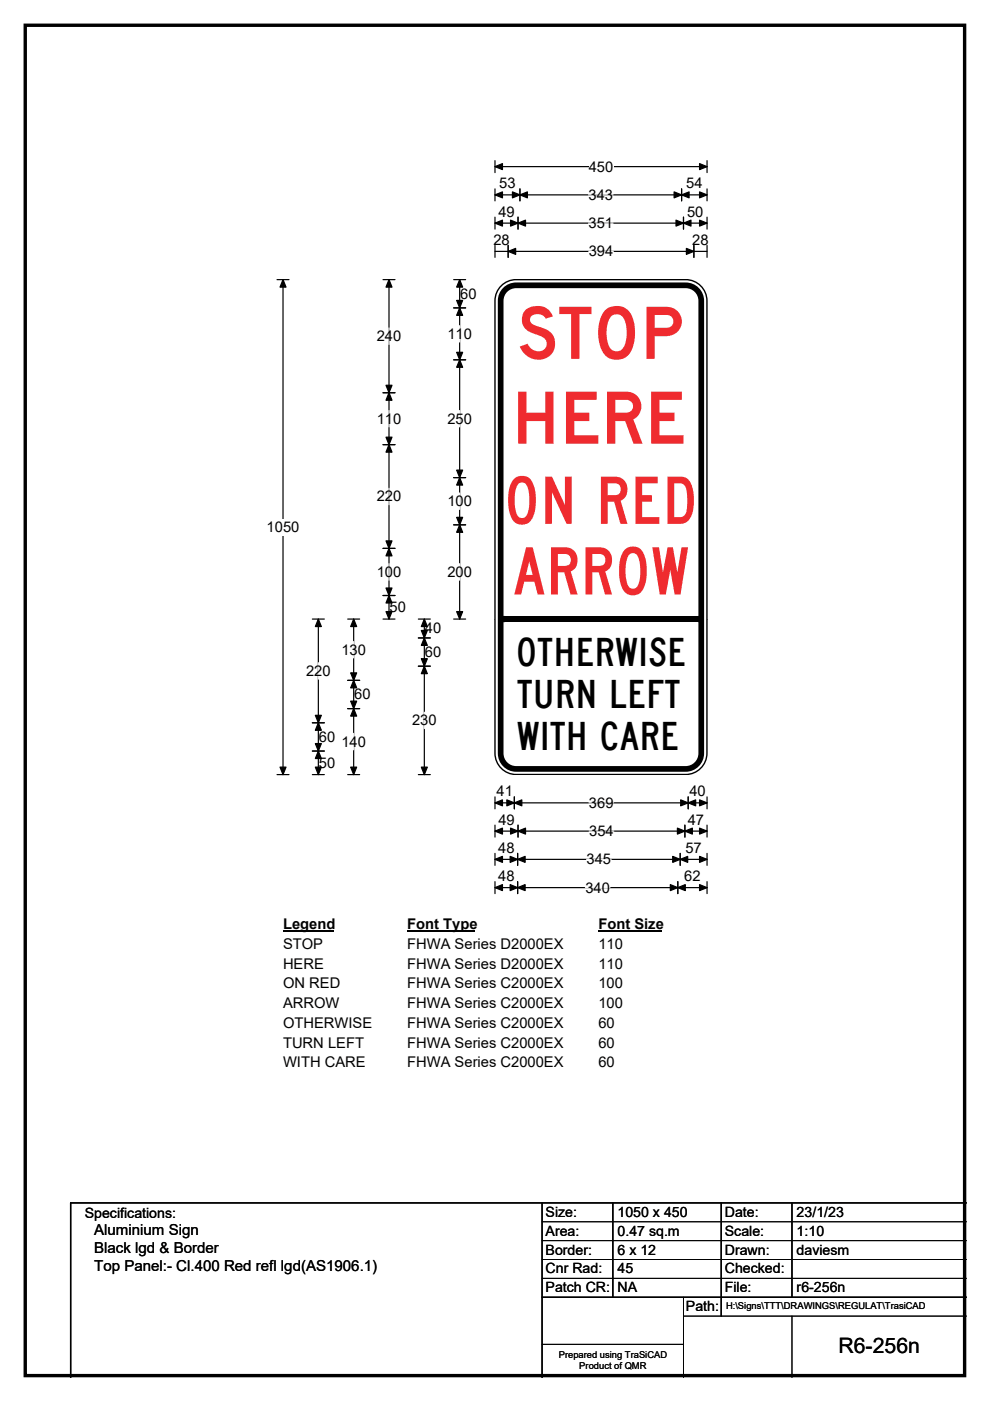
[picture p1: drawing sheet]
<svg xmlns="http://www.w3.org/2000/svg" width="210mm" height="297mm" viewBox="0 0 210 297" stroke-linecap="round" stroke-linejoin="round" font-family="sans-serif">
<path d="M5.4 5.4h199.2v286.3h-199.2z" fill="none" stroke="#000" stroke-width=".72"/>
<path d="M105 35.3h45M105 34.1v2.5M150 34.1v2.5" fill="none" stroke="#000" stroke-width=".25"/>
<path d="M105 35.3l1.6-.6v1.3zM148.4 34.7l1.6 .6-1.6 .7z" fill="#000" stroke="#000" stroke-width=".25"/>
<path d="M124.9 33.6h5.2v3.5h-5.2z" fill="#fff"/>
<g fill="none" stroke="#000" stroke-width=".25">
<path d="M58.8 59.3h2.5M60 59.3v104.9M105 41.3h45M105 40v2.6M105 46v2.6M105 52v2.6M105 47.3h45M105 53.3h45M107.8 52v2.6M109.9 46v2.6M110.3 40v2.6M144.6 40v2.6"/>
<path d="M145 46v2.6M147.2 52v2.6M150 40v2.6M150 46v2.6M150 52v2.6M58.8 164.2h2.5M105 169v2.5M105 174.9v2.6M105 170.2h45M105 176.2h45M109.1 169v2.5M109.9 174.9v2.6"/>
<path d="M145.3 174.9v2.6M146 169v2.5M150 169v2.5M150 174.9v2.6M105 180.9v2.6M105 186.9v2.6M105 182.2h45M105 188.2h45M109.8 180.9v2.6M109.8 186.9v2.6M143.8 186.9v2.6M144.3 180.9v2.6"/>
<path d="M150 180.9v2.6M150 186.9v2.6"/>
</g>
<g fill="#000" stroke="#000" stroke-width=".25">
<path d="M60 59.3l.7 1.6h-1.3zM105 41.3l1.6-.6v1.3zM105 47.3l1.6-.6v1.2zM107.8 53.3l1.6-.6v1.2zM109.9 47.3l1.6-.6v1.2zM108.3 46.7l1.6 .6-1.6 .6zM110.3 41.3l1.6-.6v1.3zM108.7 40.7l1.6 .6-1.6 .7zM143 40.7l1.6 .6-1.6 .7zM144.6 41.3l1.6-.6v1.3zM143.4 46.7l1.6 .6-1.6 .6zM145 47.3l1.6-.6v1.2z"/>
<path d="M145.6 52.7l1.6 .6-1.6 .6zM148.4 40.7l1.6 .6-1.6 .7zM148.4 46.7l1.6 .6-1.6 .6zM59.4 162.6h1.3l-.7 1.6zM105 170.2l1.6-.6v1.3zM105 176.2l1.6-.6v1.2zM109.1 170.2l1.6-.6v1.3zM107.5 169.6l1.6 .6-1.6 .7zM109.9 176.2l1.6-.6v1.2zM108.3 175.6l1.6 .6-1.6 .6zM143.7 175.6l1.6 .6-1.6 .6zM145.3 176.2l1.6-.6v1.2z"/>
<path d="M144.4 169.6l1.6 .6-1.6 .7zM146 170.2l1.6-.6v1.3zM148.4 169.6l1.6 .6-1.6 .7zM148.4 175.6l1.6 .6-1.6 .6zM105 182.2l1.6-.6v1.2zM105 188.2l1.6-.6v1.2zM109.8 182.2l1.6-.6v1.2zM108.2 181.6l1.6 .6-1.6 .6zM109.8 188.2l1.6-.6v1.2zM108.2 187.6l1.6 .6-1.6 .6zM142.2 187.6l1.6 .6-1.6 .6zM143.8 188.2l1.6-.6v1.2z"/>
<path d="M142.7 181.6l1.6 .6-1.6 .6zM144.3 182.2l1.6-.6v1.2zM148.4 181.6l1.6 .6-1.6 .6zM148.4 187.6l1.6 .6-1.6 .6z"/>
</g>
<path d="M124.8 41.3h5.2M124.8 47.3h5.2M124.9 53.3h5.2M124.9 170.2h5.2M125 176.2h5.2M124.2 188.2h5.2M124.4 182.2h5.2" fill="none" stroke="#fff" stroke-width=".25"/>
<path d="M56.6 110h6.9v3.5h-6.9z" fill="#fff"/>
<g fill="none" stroke="#000" stroke-width=".25">
<path d="M81.2 59.3h2.6M82.5 59.3v72M96.2 59.3h2.6M97.5 59.3v72M96.2 65.3h2.6M96.2 76.3h2.6M81.2 83.3h2.6M81.2 94.3h2.6M81.2 116.3h2.6M96.2 101.3h2.6M96.2 111.3h2.6M66.3 131.3h2.5"/>
<path d="M67.5 131.3v32.9M73.7 131.3h2.6M75 131.3v32.9M81.2 131.3h2.6M81.2 126.3h2.6M88.7 131.3h2.6M88.7 135.3h2.6M90 131.3v32.9M96.2 131.3h2.6M66.3 153.2h2.5M66.3 159.2h2.5M73.7 144.3h2.6"/>
<path d="M73.7 150.2h2.6M88.7 141.2h2.6M66.3 164.2h2.5M73.7 164.2h2.6M88.7 164.2h2.6"/>
</g>
<g fill="#000" stroke="#000" stroke-width=".25">
<path d="M82.5 59.3l.6 1.6h-1.2zM97.5 59.3l.6 1.6h-1.2zM97.5 65.3l.6 1.6h-1.2zM96.9 74.7h1.2l-.6 1.6zM96.9 63.7h1.2l-.6 1.6zM97.5 76.3l.6 1.6h-1.2zM82.5 83.3l.6 1.6h-1.2zM81.9 92.7h1.2l-.6 1.6zM81.9 81.7h1.2l-.6 1.6zM82.5 94.3l.6 1.6h-1.2zM81.9 114.7h1.2l-.6 1.6zM82.5 116.3l.6 1.6h-1.2z"/>
<path d="M96.9 99.7h1.2l-.6 1.6zM97.5 101.3l.6 1.5h-1.2zM96.9 109.7h1.2l-.6 1.6zM97.5 111.3l.6 1.6h-1.2zM67.5 131.3l.7 1.5h-1.3zM75 131.3l.6 1.5h-1.2zM81.9 124.7h1.2l-.6 1.6zM82.5 126.3l.6 1.5h-1.2zM81.9 129.7h1.2l-.6 1.6zM90 135.3l.6 1.5h-1.2zM90 131.3l.6 1.5h-1.2zM89.4 133.7h1.2l-.6 1.6z"/>
<path d="M96.9 129.7h1.2l-.6 1.6zM67.5 153.2l.7 1.6h-1.3zM66.9 157.6h1.3l-.7 1.6zM66.9 151.7h1.3l-.7 1.5zM67.5 159.2l.7 1.6h-1.3zM75 144.3l.6 1.5h-1.2zM74.4 148.7h1.2l-.6 1.5zM74.4 142.7h1.2l-.6 1.6zM75 150.2l.6 1.6h-1.2zM89.4 139.7h1.2l-.6 1.5zM90 141.2l.6 1.6h-1.2zM66.9 162.6h1.3l-.7 1.6z"/>
<path d="M74.4 162.6h1.2l-.6 1.6zM89.4 162.6h1.2l-.6 1.6z"/>
</g>
<path d="M82.5 69.5v3.5M97.5 69v3.5M82.5 87v3.5M97.5 87v3.5M82.5 103.5v3.5M82.5 119.5v3.5M97.5 104.5v3.5M97.5 119.5v3.5M75 136v3.5M67.5 140.5v3.5M75 155.5v3.5M90 151v3.5" fill="none" stroke="#fff" stroke-width=".25"/>
<path d="M60 194.2h10.8v3.5h-10.8z" fill="#fff"/>
<path d="M60 197.5h10.8" fill="none" stroke="#000" stroke-width=".32"/>
<path d="M86.4 194.2h14.4v3.5h-14.4z" fill="#fff"/>
<path d="M86.4 197.5h14.4" fill="none" stroke="#000" stroke-width=".32"/>
<path d="M126.9 194.2h13.5v3.5h-13.5z" fill="#fff"/>
<path d="M126.9 197.5h13.5" fill="none" stroke="#000" stroke-width=".32"/>
<g fill="#fff">
<path d="M60 198.4h8.5v3.5h-8.5z"/>
<path d="M86.4 198.4h33v3.5h-33z"/>
<path d="M126.9 198.4h5.2v3.5h-5.2z"/>
<path d="M60 202.6h8.7v3.5h-8.7z"/>
<path d="M86.4 202.6h33v3.5h-33z"/>
<path d="M126.9 202.6h5.2v3.5h-5.2z"/>
<path d="M60 206.8h12.1v3.4h-12.1z"/>
<path d="M86.4 206.8h33v3.4h-33z"/>
<path d="M126.9 206.8h5.2v3.4h-5.2z"/>
<path d="M60 210.9h11.9v3.5h-11.9z"/>
<path d="M86.4 210.9h33v3.5h-33z"/>
<path d="M126.9 210.9h5.2v3.5h-5.2z"/>
<path d="M60 215.1h18.9v3.5h-18.9z"/>
<path d="M86.4 215.1h33v3.5h-33z"/>
<path d="M126.9 215.1h3.5v3.5h-3.5z"/>
<path d="M60 219.3h17.2v3.5h-17.2z"/>
<path d="M86.4 219.3h33v3.5h-33z"/>
<path d="M126.9 219.3h3.5v3.5h-3.5z"/>
<path d="M60 223.5h17.5v3.5h-17.5z"/>
<path d="M86.4 223.5h33v3.5h-33z"/>
<path d="M126.9 223.5h3.5v3.5h-3.5z"/>
</g>
<g fill="#fff" stroke="#fff" stroke-width=".21">
<path d="M106 60.9a4.5 4.5 0 0 1 3.5-1.6h35.9a4.5 4.5 0 0 1 4.5 4.5v67.5h-44.9v-67.5a4.5 4.5 0 0 1 1-2.9z" fill-rule="evenodd"/>
<path d="M105 131.2h44.9v28.5a4.5 4.5 0 0 1-4.5 4.5h-35.9a4.5 4.5 0 0 1-4.5-4.5z" fill-rule="evenodd"/>
</g>
<path d="M106.8 130.7h41.4v.6h-41.4zM106.8 131.3h41.4v.5h-41.4z" fill="#000"/>
<path d="M106.2 131.3v-67.5a3.3 3.3 0 0 1 3.3-3.3h35.9a3.3 3.3 0 0 1 3.3 3.3v67.5M106.2 131.2v28.5a3.3 3.3 0 0 0 3.3 3.3h35.9a3.3 3.3 0 0 0 3.3-3.3v-28.5" fill="none" stroke="#000" stroke-width="1.2"/>
<path d="M105 131.3v-67.5a4.5 4.5 0 0 1 4.5-4.5h35.9a4.5 4.5 0 0 1 4.5 4.5v67.5M105 131.2v28.5a4.5 4.5 0 0 0 4.5 4.5h35.9a4.5 4.5 0 0 0 4.5-4.5v-28.5M115 255v37M130 255v20M153 255v24M168 255v20M205 255h-190v37M115 275h90" fill="none" stroke="#000" stroke-width=".3"/>
<path d="M115 259h90M115 263h90M115 267h90M115 271h90M145 279h60M145 275v17M168 279v13M115 285h30" fill="none" stroke="#000" stroke-width=".21"/>
<g font-size="15.3" fill="#ef2b2f">
<text x="109.7" y="76.1">STOP</text>
<text x="108.6" y="94.1">HERE</text>
</g>
<g font-size="13.9" fill="#ef2b2f">
<text x="106.9" y="111.1">ON RED</text>
<text x="108.8" y="126">ARROW</text>
</g>
<g font-size="8.3">
<text x="109.4" y="141.1">OTHERWISE</text>
<text x="109.6" y="150.1">TURN LEFT</text>
<text x="109.6" y="159.1">WITH CARE</text>
</g>
<text font-size="4.5" x="177.8" y="286.9">R6-256n</text>
<g font-size="3.2">
<text x="20" y="261.9">Aluminium Sign</text>
<text x="20" y="265.7">Black lgd &amp; Border</text>
<text x="20" y="269.6">Top Panel:- Cl.400 Red refl lgd(AS1906.1)</text>
</g>
<g font-size="3.1">
<text x="105.9" y="39.9">53</text>
<text x="124.9" y="36.4">450</text>
<text x="145.5" y="39.9">54</text>
<text x="105.7" y="45.9">49</text>
<text x="124.8" y="42.4">343</text>
<text x="145.7" y="45.9">50</text>
<text x="104.6" y="51.9">28</text>
<text x="124.8" y="48.4">351</text>
<text x="146.8" y="51.9">28</text>
<text x="124.9" y="54.4">394</text>
<text x="97.6" y="63.3">60</text>
<text x="94.9" y="71.8">110</text>
<text x="79.9" y="72.3">240</text>
<text x="79.9" y="89.8">110</text>
<text x="94.9" y="89.8">250</text>
<text x="79.9" y="106.3">220</text>
<text x="94.9" y="107.3">100</text>
<text x="56.6" y="112.8">1050</text>
<text x="79.9" y="122.3">100</text>
<text x="94.9" y="122.3">200</text>
<text x="82.6" y="129.8">50</text>
<text x="90.1" y="134.3">40</text>
<text x="64.9" y="143.3">220</text>
<text x="72.4" y="138.8">130</text>
<text x="90.1" y="139.3">60</text>
<text x="75.1" y="148.3">60</text>
<text x="87.4" y="153.8">230</text>
<text x="67.6" y="157.3">60</text>
<text x="72.4" y="158.3">140</text>
<text x="67.6" y="162.8">50</text>
<text x="105.3" y="168.8">41</text>
<text x="124.9" y="171.3">369</text>
<text x="146.2" y="168.8">40</text>
<text x="105.7" y="174.8">49</text>
<text x="125" y="177.3">354</text>
<text x="145.9" y="174.8">47</text>
<text x="105.7" y="180.8">48</text>
<text x="124.4" y="183.3">345</text>
<text x="145.4" y="180.8">57</text>
<text x="105.7" y="186.8">48</text>
<text x="124.2" y="189.3">340</text>
<text x="145.1" y="186.8">62</text>
<text x="60" y="197">Legend</text>
<text x="86.4" y="197">Font Type</text>
<text x="126.9" y="197">Font Size</text>
<text x="60" y="201.2">STOP</text>
<text x="86.4" y="201.2">FHWA Series D2000EX</text>
<text x="126.9" y="201.2">110</text>
<text x="60" y="205.4">HERE</text>
<text x="60" y="209.5">ON RED</text>
<text x="86.4" y="205.4">FHWA Series D2000EX</text>
<text x="86.4" y="209.5">FHWA Series C2000EX</text>
<text x="126.9" y="205.4">110</text>
<text x="126.9" y="209.5">100</text>
<text x="60" y="213.7">ARROW</text>
<text x="86.4" y="213.7">FHWA Series C2000EX</text>
<text x="126.9" y="213.7">100</text>
<text x="60" y="217.9">OTHERWISE</text>
<text x="86.4" y="217.9">FHWA Series C2000EX</text>
<text x="126.9" y="217.9">60</text>
<text x="60" y="222.1">TURN LEFT</text>
<text x="60" y="226.3">WITH CARE</text>
<text x="86.4" y="222.1">FHWA Series C2000EX</text>
<text x="86.4" y="226.3">FHWA Series C2000EX</text>
<text x="126.9" y="222.1">60</text>
<text x="126.9" y="226.3">60</text>
</g>
<g font-size="3">
<text x="115.7" y="258">Size:</text>
<text x="131" y="258">1050 x 450</text>
<text x="153.7" y="258">Date:</text>
<text x="169" y="258">23/1/23</text>
<text x="18" y="258.2">Specifications:</text>
<text x="115.7" y="262">Area:</text>
<text x="131" y="262">0.47 sq.m</text>
<text x="153.7" y="262">Scale:</text>
<text x="169" y="262">1:10</text>
<text x="115.7" y="266">Border:</text>
<text x="115.7" y="270">Cnr Rad:</text>
<text x="131" y="266">6 x 12</text>
<text x="131" y="270">45</text>
<text x="153.7" y="266">Drawn:</text>
<text x="153.7" y="270">Checked:</text>
<text x="169" y="266">daviesm</text>
<text x="115.7" y="274">Patch CR:</text>
<text x="131" y="274">NA</text>
<text x="153.7" y="274">File:</text>
<text x="169" y="274">r6-256n</text>
<text x="145.5" y="278">Path:</text>
</g>
<g font-size="2">
<text x="154" y="277.6">H:\Signs\TTT\DRAWINGS\REGULAT\TrasiCAD</text>
<text x="118.5" y="287.8">Prepared using TraSiCAD</text>
<text x="122.9" y="290.2">Product of QMR</text>
</g>
</svg>
